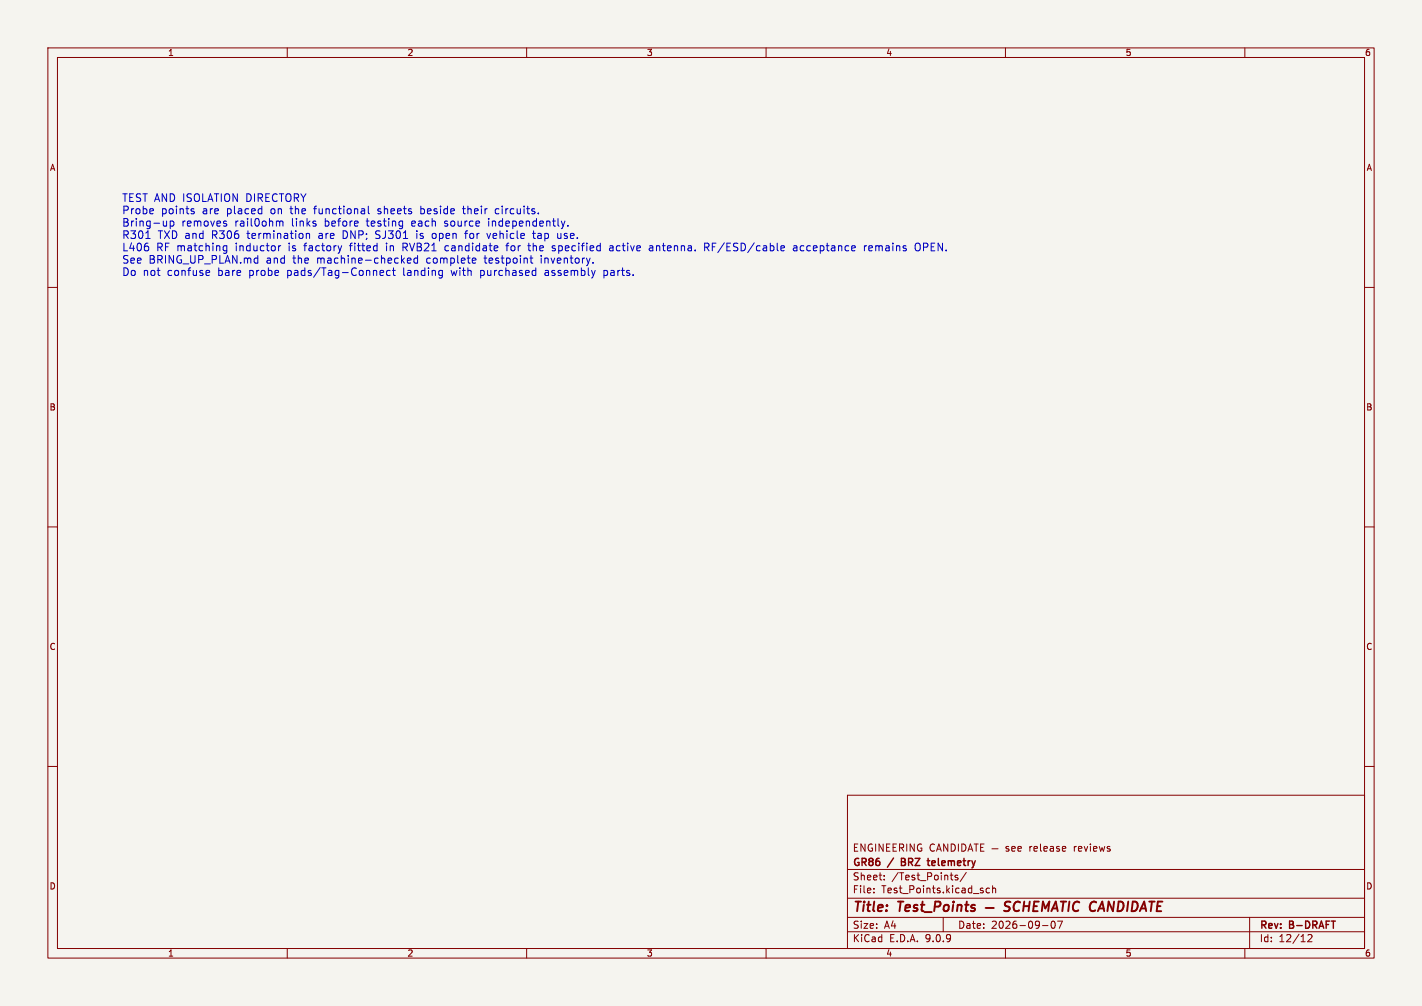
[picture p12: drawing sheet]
<svg xmlns="http://www.w3.org/2000/svg" width="297mm" height="210mm" viewBox="0 0 297 210" stroke-linecap="round" stroke-linejoin="round" font-family="sans-serif">
<path d="M0 0h297v210h-297z" fill="#f5f4ef" stroke="#f5f4ef" stroke-width=".21"/>
<g fill="none" stroke="#840000" stroke-width=".21">
<path d="M10 10h277v190h-277zM12 12h273v186h-273zM60 10v2M110 10v2M160 10v2M210 10v2M260 10v2M10 60h2M285 60h2M10 110h2M285 110h2M10 160h2"/>
<path d="M177 166h108v32h-108zM178.5 176.9h.5M179.2 176.2h-.7v1.5h.7M180.7 176.2v1.5l-.9-1.5v1.5M182.2 176.3a.7 .7 0 0 0-.9 .6 .7 .7 0 0 0 .9 .7v-.5h-.2M182.9 176.2v1.5M184.5 176.2v1.5l-.9-1.5v1.5M185.2 176.9h.5M185.9 176.2h-.7v1.5h.7M186.5 176.9h.5M187.2 176.2h-.7v1.5h.7M187.9 177l.7-.1 .1-.2v-.4l-.8-.1v1.5"/>
<path d="M188.2 177l.5 .7M189.4 176.2v1.5M191 176.2v1.5l-.9-1.5v1.5M192.5 176.3a.7 .7 0 0 0-.9 .6 .7 .7 0 0 0 .9 .7v-.5h-.3M195.2 176.3a.71 .71 0 0 0-1 .5 .71 .71 0 0 0 .7 .9l.3-.1M195.6 177.7l.5-1.5 .5 1.5M195.7 177.3h.8M198 176.2v1.5l-.9-1.5v1.5M198.7 176.2a.76 .76 0 0 1 .8 .7 .76 .76 0 0 1-.8 .8zM200.2 176.2v1.5M200.9 176.2a.76 .76 0 0 1 .9 .7 .76 .76 0 0 1-.9 .8zM202.2 177.7l.5-1.5 .5 1.5"/>
<path d="M202.3 177.3h.7M203.5 176.2h.8M203.9 176.2v1.5M204.8 176.9h.5M205.5 176.2h-.7v1.5h.7M207.2 177.2h1.3M210.7 176.8l-.4-.1-.2 .2 .1 .2 .5 .2v.3h-.6M211.3 177.2l.7-.1v-.3l-.5-.1-.2 .2 .1 .7h.6M212.6 177.2l.7-.1-.1-.3-.4-.1-.2 .2 .1 .7h.5M285 160h2M60 198v2M110 198v2"/>
<path d="M160 198v2M177 194.5h108M177 191.5h108M177 187.5h108M177 181.5h108M182.5 186.3v.1M182.5 185.5v.1M184.7 183.6v.1M184.7 182.8v.1M197 191.5v3M200 182.8l-.3-.1-.2 .2v.2l.5 .2v.3h-.5M201.8 182.1l-1.3 2"/>
<path d="M206.7 185.5l-.5-.1-.2 .3 .1 .6h.6M207.3 185.5l.2-.1 .4 .1 .1 .9M207.3 184.9v1.5M210 198v2M217.7 193.2h1.2M219.7 192.4l.2-.1a.8 .8 0 0 1 .5 .7 .8 .8 0 0 1-.5 .8l-.2-.1-.2-.5zM220.9 192.3h1l-.7 1.5M260 198v2M261 191.5v6.5M273.2 195.2l.5-.1 .3 .4-.9 1.1h.9"/>
</g>
<g fill="none" stroke="#840000" stroke-width=".4">
<path d="M205.9 189.5h1.7M211.1 188.3a.85 .85 0 0 0-1.1 .1l-.1 .6 .9 .4v.6a.85 .85 0 0 1-1.1 .1M213.1 188.4a.88 .88 0 0 0-1.1 0 .88 .88 0 0 0-.3 1 .69 .69 0 0 0 .3 .7 .69 .69 0 0 0 .8-.1M213.8 189.2h1.2M213.9 188.2l-.2 2M215.1 188.2l-.3 2M215.9 189.2h.7M217 188.2h-1l-.2 2h.9M217.6 190.2l.2-2 .5 1.4 .9-1.4-.3 2M219.6 190.2l.9-2 .4 2M219.8 189.6h1M221.6 188.2h1.1"/>
<path d="M222.1 188.2l-.2 2M223.4 188.2l-.3 2M225.4 188.4a.88 .88 0 0 0-1 0 .88 .88 0 0 0-.3 1 .69 .69 0 0 0 .3 .7 .69 .69 0 0 0 .8-.1M229 188.4a.88 .88 0 0 0-1.1 0 .88 .88 0 0 0-.3 1 .69 .69 0 0 0 .3 .7 .69 .69 0 0 0 .9-.1M229.3 190.2l.9-2 .4 2M229.6 189.6h.9M232.7 188.2l-.3 2-.8-2-.3 2M233.6 188.2a.96 .96 0 0 1 1.1 .6 .96 .96 0 0 1-.3 1.1l-.5 .3h-.5zM235.6 188.2l-.2 2M236.6 188.2a.96 .96 0 0 1 1 .6 .96 .96 0 0 1-.3 1.1l-.5 .3h-.5zM238.1 190.2l.9-2 .4 2M238.3 189.6h1"/>
<path d="M240 188.2h1.2M240.6 188.2l-.3 2M241.7 189.2h.7M242.8 188.2h-1l-.2 2h.9"/>
</g>
<path d="M188.3 179.9h.5M188.8 179.2h-.5v1.5h.5M193.6 179.7h.6M193.8 180.5l.4 .2" fill="none" stroke="#840000" stroke-width=".3"/>
<g fill="none" stroke="#0000c2" stroke-width=".21">
<path d="M30.5 49.8h.9M31 51.5v.7M32 43.6l.1 .3-.8 .2M34.8 46.1v1.1M34.8 47.1l-.5 .1M35.6 46.1v1.6M36.2 46.2l.1 .2-.1 .7-.2 .1-.4-.1M40.1 44.1l.4 .1 .1 .2-.2 .2h-.3M40.1 43.6h.4M43.3 56.4l.4 .1 .1 .3-.8 .2M43.7 57.4l-.4 .1M46.6 52.1l.3 .3 .5-.1"/>
<path d="M46.9 46.7l.4 .1 .1 .2-.3 .2h-.3M47.4 51.3v1.3l-.3 .3-.4-.1M47.4 51.4l-.5-.1-.3 .3M53.7 53.9h.1M53.8 53.3v1.6M53.8 54.9h-.1M54.5 43.6h.2M54.7 43v1.6M54.7 44.6h-.2M58.2 51.3v1.1M58.2 46.1l.2 .3M58.4 46.4v.8"/>
<path d="M58.4 46.4l.2-.3 .4 .1 .1 1M58.6 51.3l-.3 .1-.1 .2M64 48.7v1.1M64 48.9l.2-.2 .4 .1 .1 1M71.4 51.3l-.4 1.1M76.9 43v1.4l.3 .2M79.4 57l.7-.2v-.3l-.5-.1-.2 .3v.7h.7M81.5 56.5l-.5-.1-.3 .4 .2 .6h.6M82 56.4h.6M82.2 55.9v1.4l.4 .2M84.2 50.8v1.6M84.2 51.6h.6"/>
<path d="M85.1 54.4l.7-.1v-.4h-.5l-.2 .2 .1 .8h.6M87.2 53.9h-.4l-.3 .3 .1 .7h.6M87.2 53.3v1.6M90.4 48.8l-.1 .2 .1 .7M93.1 51.4l-.2 .2 .2 .7M96.6 43.6h.6M96.8 43l.1 1.6M97 48.7h.7M97.3 48.3v1.5M98.9 53.9h.4l.1 .4-.8 .1M99.3 54.9h-.4M101.7 48.7l.4 1.1 .4-1.1"/>
<path d="M103.7 43.6l-.3 .3v.4l.3 .3M105.7 51.3h.6M106 50.8l-.1 1.6M110.2 51.3h.6M110.5 50.8v1.3l.3 .3M110.7 53.9h.6M110.9 53.3v1.4l.4 .2M111.4 48.2v1.4l.4 .2M114 56.9a.31 .31 0 0 0-.2 .3 .31 .31 0 0 0 .2 .3M115.3 52.3h.6M115.4 51.4v.4l.5 .1M116.5 48.7v1l.4 .1 .3-.2"/>
<path d="M118 46.1l-.4 1.1M118.6 47.1v.1M123.9 54.8v.1M126.1 57.4l.5 .1M126.1 56.4v1.6M126.6 56.4l-.5 .1M127.4 51.4h.6M128.1 51.7l-.6 .1a.31 .31 0 0 0-.2 .3 .31 .31 0 0 0 .2 .3l.6-.1M135.7 51.4h.6l.1 1M136.4 51.7l-.6 .1a.31 .31 0 0 0-.2 .3 .31 .31 0 0 0 .2 .3l.6-.1M147.2 51.6l.7-.1 .2-.2-.1-.4-.2-.1h-.6v1.6M147.6 51.6l.5 .8"/>
<path d="M163.3 51.3l.5 .1 .1 .3-.8 .1M163.8 52.3l-.5 .1M165.8 51.4h.6l.1 1M166.5 51.7l-.6 .1a.31 .31 0 0 0-.2 .3 .31 .31 0 0 0 .2 .3l.6-.1M180.5 51.3v1.1M181 51.3l-.3 .1-.2 .2M182 51.3h-.3l-.2 .2v.8l.5 .1M182.2 51.7l-.7 .1M191.2 51a.54 .54 0 0 1 .6-.2 .54 .54 0 0 1 .4 .5v.5a.53 .53 0 0 1-.5 .6 .53 .53 0 0 1-.6-.6z"/>
</g>
<g font-size="2.8" fill="#840000">
<text x="178" y="190.9">Title:</text>
<text x="187.7" y="190.9">Test_Points</text>
</g>
<g font-size="2.2" fill="#0000c2">
<text x="25.4" y="42.4">TEST AND ISOLATION DIRECTORY</text>
<text x="25.4" y="45">Probe</text>
<text x="25.4" y="47.6">Bring-up</text>
<text x="33.6" y="45">points</text>
<text x="37.9" y="47.6">removes</text>
<text x="42.3" y="45">are</text>
<text x="47.4" y="45">placed</text>
<text x="49.1" y="47.6">rail0ohm</text>
<text x="56.7" y="45">on</text>
<text x="61" y="45">the</text>
<text x="61" y="47.6">links</text>
<text x="66.1" y="45">functional</text>
<text x="68" y="47.6">before</text>
<text x="76.9" y="47.6">testing</text>
<text x="79.5" y="45">sheets</text>
<text x="86.4" y="47.6">each</text>
<text x="88.5" y="45">beside</text>
<text x="93.4" y="47.6">source</text>
<text x="97.6" y="45">their</text>
<text x="102.7" y="47.6">independently.</text>
<text x="104.4" y="45">circuits.</text>
<text x="25.4" y="50.2">R301</text>
<text x="25.4" y="52.8">L406</text>
<text x="32.6" y="52.8">RF matching</text>
<text x="32.9" y="50.2">TXD and</text>
<text x="44.3" y="50.2">R306</text>
<text x="49.3" y="52.8">inductor</text>
<text x="51.9" y="50.2">termination</text>
<text x="60.5" y="52.8">is</text>
<text x="63.9" y="52.8">factory</text>
<text x="66.8" y="50.2">are</text>
<text x="72" y="50.2">DNP;</text>
<text x="73.5" y="52.8">fitted</text>
<text x="79" y="50.2">SJ301</text>
<text x="81.2" y="52.8">in</text>
<text x="84.8" y="52.8">RVB21</text>
<text x="87.7" y="50.2">is</text>
<text x="91.1" y="50.2">open</text>
<text x="93.8" y="52.8">candidate</text>
<text x="98.2" y="50.2">for</text>
<text x="102.9" y="50.2">vehicle</text>
<text x="106.8" y="52.8">for</text>
<text x="111.5" y="52.8">the</text>
<text x="112.6" y="50.2">tap</text>
<text x="116.6" y="52.8">specified</text>
<text x="117.8" y="50.2">use.</text>
<text x="128.7" y="52.8">active</text>
<text x="137.1" y="52.8">antenna.</text>
<text x="148.8" y="52.8">RF/ESD/cable</text>
<text x="167.5" y="52.8">acceptance</text>
<text x="182.4" y="52.8">remains</text>
<text x="193.2" y="52.8">OPEN.</text>
<text x="25.4" y="55.3">See</text>
<text x="25.4" y="57.9">Do not</text>
<text x="31" y="55.3">BRING_UP_PLAN.md</text>
<text x="35" y="57.9">confuse</text>
<text x="45.6" y="57.9">bare</text>
<text x="52.2" y="57.9">probe</text>
<text x="55.6" y="55.3">and</text>
<text x="60.3" y="57.9">pads/Tag-Connect</text>
<text x="61.3" y="55.3">the</text>
<text x="66.4" y="55.3">machine-checked</text>
<text x="84.7" y="57.9">landing</text>
<text x="89.4" y="55.3">complete</text>
<text x="94.9" y="57.9">with</text>
<text x="101" y="57.9">purchased</text>
<text x="101.7" y="55.3">testpoint</text>
<text x="113.5" y="55.3">inventory.</text>
<text x="114.6" y="57.9">assembly</text>
<text x="127" y="57.9">parts.</text>
</g>
<g font-size="2.1" fill="#840000">
<text x="215.3" y="178">release</text>
<text x="224.7" y="178">reviews</text>
<text x="178" y="184">Sheet:</text>
<text x="178" y="181.2">GR86</text>
<text x="185.6" y="181.2">/</text>
<text x="186.2" y="184">/Test_Points/</text>
<text x="188.9" y="181.2">BRZ</text>
<text x="195.1" y="181.2">telemetry</text>
<text x="178" y="186.7">File:</text>
<text x="184.1" y="186.7">Test_Points.kicad_sch</text>
<text x="178" y="196.9">KiCad</text>
<text x="178" y="194.1">Size:</text>
<text x="184.7" y="194.1">A4</text>
<text x="185.7" y="196.9">E.D.A.</text>
<text x="193.3" y="196.9">9.0.9</text>
<text x="200" y="194.1">Date:</text>
<text x="207" y="194.1">2026-09-07</text>
<text x="263" y="194.3">Rev:</text>
<text x="263" y="196.9">Id:</text>
<text x="267.1" y="196.9">12/12</text>
<text x="269.4" y="194.3">B-DRAFT</text>
</g>
<g font-size="1.8" fill="#840000">
<text x="35" y="11.9">1</text>
<text x="85" y="11.9">2</text>
<text x="135" y="11.9">3</text>
<text x="185" y="11.9">4</text>
<text x="235" y="11.9">5</text>
<text x="285" y="11.9">6</text>
<text x="10.3" y="35.9">A</text>
<text x="285.3" y="35.9">A</text>
<text x="10.3" y="85.9">B</text>
<text x="285.3" y="85.9">B</text>
<text x="10.3" y="135.9">C</text>
<text x="285.3" y="135.9">C</text>
<text x="10.3" y="185.9">D</text>
<text x="285.3" y="185.9">D</text>
<text x="35" y="199.9">1</text>
<text x="85" y="199.9">2</text>
<text x="135" y="199.9">3</text>
<text x="185" y="199.9">4</text>
<text x="235" y="199.9">5</text>
<text x="285" y="199.9">6</text>
</g>
</svg>
